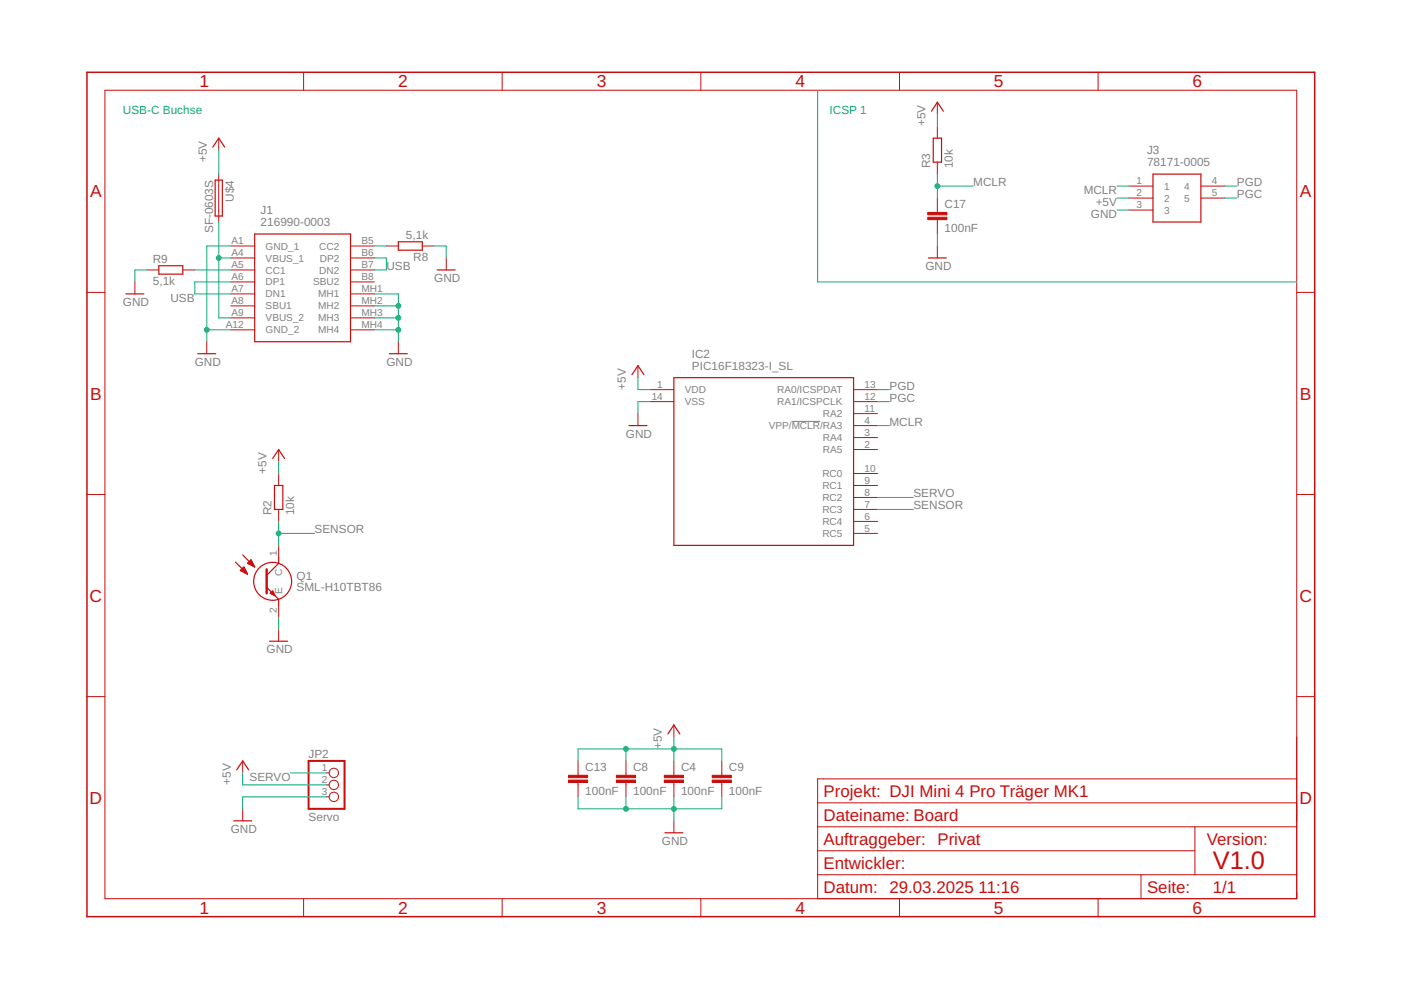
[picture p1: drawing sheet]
<svg xmlns="http://www.w3.org/2000/svg" width="297mm" height="210mm" viewBox="0 0 297 210" stroke-linecap="round" stroke-linejoin="round" font-family="sans-serif">
<path d="M167.9 89.3h6" fill="none" stroke="#808080" stroke-width=".21"/>
<g fill="none" stroke="#c90d0c" stroke-width=".21">
<path d="M22.2 19.1h252.7v171.4h-252.7zM64.4 15.3v3.8M106.5 15.3v3.8M148.6 15.3v3.8M190.7 15.3v3.8M232.8 15.3v3.8M46.4 29.3v2.5M46.4 36.9v10.2M198.7 21.7v2.5M198.7 26.8v2.5M198.7 34.4v2.5M239.4 39.5h5.1"/>
<path d="M254.6 39.5h5.1M28.6 59.8v2.5M31.1 57.2h2.6M38.8 57.2h2.5M48.9 52.2h5.1M48.9 54.7h5.1M48.9 57.2h5.1M48.9 59.8h5.1M74.3 52.2h5.1M74.3 54.7h5.1M74.3 57.2h5.1M74.3 59.8h5.1"/>
<path d="M81.9 52.2h2.6M89.5 52.2h2.6M94.6 54.7v2.5M198.7 42v3M198.7 46.6v3M198.7 52.2v2.5M239.4 42h5.1M239.4 44.5h5.1M254.6 42h5.1M18.4 62h3.8M43.8 72.5v2.5M48.9 62.3h5.1"/>
<path d="M48.9 64.9h5.1M48.9 67.4h5.1M48.9 69.9h5.1M74.3 62.3h5.1M74.3 64.9h5.1M74.3 67.4h5.1M74.3 69.9h5.1M84.5 72.5v2.5M135.3 77.5v2.6M274.9 62h3.8M59.1 95.3v2.6M135.3 87.7v2.5"/>
<path d="M137.8 82.6h5.1M137.8 85.2h5.1M181 82.6h5.1M181 95.3h5.1M181 92.8h5.1M181 90.2h5.1M181 85.2h5.1M181 87.7h5.1M18.4 104.8h3.8M59.1 100.4v2.5M59.1 108v2.6M59.1 115.6v2.6"/>
<path d="M181 113.1h5.1M181 110.6h5.1M181 108h5.1M181 100.4h5.1M181 102.9h5.1M181 105.5h5.1M274.9 104.8h3.8M59.1 128.3v2.6M59.1 133.4v2.6M18.4 147.7h3.8M142.9 153.7v2.6M274.9 147.7h3.8"/>
<path d="M51.5 161.3v2.6M51.5 171.5v2.5M69.2 163.9h.6M69.2 166.4h.6M69.2 169h.6M122.6 161.3v3.1M122.6 165.9v3.1M132.7 161.3v3.1M132.7 165.9v3.1M142.9 161.3v3.1M142.9 165.9v3.1M142.9 174v2.6"/>
<path d="M153 161.3v3.1M153 165.9v3.1M173.4 170.2h101.5M173.4 175.3h101.5M253.3 175.3v10.2M274.9 165.1h-101.5v25.4M64.4 190.5v3.9M106.5 190.5v3.9M148.6 190.5v3.9M173.4 180.4h79.9M173.4 185.5h101.5M190.7 190.5v3.9"/>
<path d="M232.8 190.5v3.9M241.9 185.5v5"/>
<circle cx="70.8" cy="166.4" r=".99"/>
<circle cx="70.8" cy="163.9" r=".99"/>
<circle cx="70.8" cy="169" r=".99"/>
</g>
<path d="M18.4 15.3h260.3v179.1h-260.3z" fill="none" stroke="#c90d0c" stroke-width=".32"/>
<g fill="none" stroke="#c90d0c" stroke-width=".25">
<path d="M45.1 31.2l1.3-1.9 1.2 1.9M45.6 38.2h1.5v7.6h-1.5zM197.5 23.6l1.2-1.9 1.3 1.9M197.9 29.3h1.7v5.1h-1.7zM244.5 36.9h10.1v10.2h-10.1zM33.7 56.3h5.1v1.8h-5.1zM54 49.6h20.3v22.9h-20.3zM84.5 51.3h5v1.7h-5zM92.7 57.2h3.8M196.8 54.7h3.8M26.7 62.3h3.8M41.9 75h3.8"/>
<path d="M82.5 75h3.9M134 79.4l1.3-1.9 1.2 1.9M57.8 97.2l1.3-1.9 1.2 1.9M133.3 90.2h3.9M142.9 80.1h38.1v35.5h-38.1zM49.9 119.2l2.6 2.5M51.5 117.7l2.5 2.5M52.5 119.4l.7-.7 .8 1.5zM52.5 119.5h1.1M52.7 119.3h.8M52.9 119h.5M53 119.7h.7"/>
<path d="M53.1 118.8h.2M53.4 119.9h.4M58.2 102.9h1.8v5.1h-1.8zM59.1 118.2v1.2l-2.6 2.6M50.9 121l.8-.8 .8 1.5zM51.1 121h1M51.1 120.8h.9M51.3 120.6h.6M51.5 121.2h.7M51.5 120.4h.3M52 121.5h.3M52.4 121.7h.1"/>
<path d="M53.9 120.1h.1M56.5 124.5l2.6 2.6v1.2M57.2 136h3.8M57.3 125.8l.5-.5 .5 1zM57.4 125.7h.6M57.6 125.9h.5M57.6 125.5h.3M58 126.1h.2M141.6 155.6l1.3-1.9 1.2 1.9M49.6 174h3.8M50.2 163.2l1.3-1.9 1.2 1.9M141 176.6h3.8"/>
<circle cx="57.8" cy="123.3" r="4"/>
</g>
<g fill="#c90d0c" stroke="#c90d0c" stroke-width=".21">
<path d="M140.8 165.4h4.1v.5h-4.1z"/>
<path d="M140.8 164.4h4.1v.5h-4.1z"/>
<path d="M130.7 165.4h4v.5h-4z"/>
<path d="M130.7 164.4h4v.5h-4z"/>
<path d="M151 165.4h4.1v.5h-4.1z"/>
<path d="M151 164.4h4.1v.5h-4.1z"/>
<path d="M120.5 165.4h4.1v.5h-4.1z"/>
<path d="M120.5 164.4h4.1v.5h-4.1z"/>
<path d="M196.7 46.1h4.1v.5h-4.1z"/>
<path d="M196.7 45h4.1v.6h-4.1z"/>
</g>
<path d="M56.5 120.7v5.1" fill="none" stroke="#c90d0c" stroke-width=".51"/>
<path d="M65.4 161.3h7.6v10.2h-7.6z" fill="none" stroke="#c90d0c" stroke-width=".42"/>
<g fill="none" stroke="#0dab76" stroke-width=".21">
<path d="M173.4 19.1v40.7h101.5M46.4 31.8v5.1M198.7 24.2v2.6M198.7 36.9v5.1M198.7 39.5h7.7M236.8 39.5h2.6M259.7 39.5h2.5M31.1 57.2h-2.5v2.6M41.3 57.2h7.6M46.4 47.1v20.3h2.5M46.4 54.7h2.5M48.9 52.2h-5.1v20.3"/>
<path d="M48.9 59.8h-7.6v2.5h7.6M79.4 52.2h2.5M79.4 54.7h2.5v2.5h-2.5M92.1 52.2h2.5v2.5M198.7 49.6v2.6M236.8 44.5h2.6M236.8 42h2.6M259.7 42h2.5M43.8 69.9h5.1M79.4 69.9h5.1M79.4 62.3h5.1v10.2M79.4 67.4h5.1"/>
<path d="M79.4 64.9h5.1M59.1 97.9v2.5M135.3 80.1v2.5h2.5M137.8 85.2h-2.5v2.5M186.1 85.2h2.5M186.1 82.6h2.5M186.1 90.2h2.5M59.1 110.6v5M59.1 113.1h7.6M186.1 105.5h7.6M186.1 108h7.6M59.1 130.9v2.5"/>
<path d="M132.7 158.8v2.5M142.9 156.3v5M51.5 163.9v2.5h17.7M61.6 163.9h7.6M69.2 169h-17.7v2.5M122.6 161.3v-2.5h30.4v2.5M122.6 169v2.5h30.4v-2.5M132.7 169v2.5M142.9 169v5"/>
</g>
<g fill="#0dab76" stroke="#0dab76" stroke-width=".21">
<circle cx="43.8" cy="69.9" r=".51"/>
<circle cx="84.5" cy="69.9" r=".51"/>
<circle cx="84.5" cy="67.4" r=".51"/>
<circle cx="84.5" cy="64.9" r=".51"/>
<circle cx="142.9" cy="171.5" r=".51"/>
<circle cx="132.7" cy="171.5" r=".51"/>
<circle cx="142.9" cy="158.8" r=".51"/>
<circle cx="132.7" cy="158.8" r=".51"/>
<circle cx="46.4" cy="54.7" r=".51"/>
<circle cx="198.7" cy="39.5" r=".51"/>
<circle cx="59.1" cy="113.1" r=".51"/>
</g>
<text font-size="5.4" fill="#c90d0c" x="257.2" y="184.2">V1.0</text>
<g font-size="3.7" fill="#c90d0c">
<text x="42.3" y="18.5">1</text>
<text x="84.4" y="18.5">2</text>
<text x="126.5" y="18.5">3</text>
<text x="168.6" y="18.5">4</text>
<text x="210.7" y="18.5">5</text>
<text x="252.9" y="18.5">6</text>
<text x="19.1" y="41.9">A</text>
<text x="275.6" y="41.9">A</text>
<text x="19.1" y="84.7">B</text>
<text x="275.6" y="84.7">B</text>
<text x="19" y="127.6">C</text>
<text x="275.5" y="127.6">C</text>
<text x="19" y="170.4">D</text>
<text x="275.5" y="170.4">D</text>
<text x="42.3" y="193.7">1</text>
<text x="84.4" y="193.7">2</text>
<text x="126.5" y="193.7">3</text>
<text x="168.6" y="193.7">4</text>
<text x="210.7" y="193.7">5</text>
<text x="252.9" y="193.7">6</text>
</g>
<g font-size="3.6" fill="#c90d0c">
<text x="174.6" y="169">Projekt: DJI Mini 4 Pro Träger MK1</text>
<text x="174.6" y="174">Dateiname: Board</text>
<text x="174.6" y="179.1">Auftraggeber: Privat</text>
<text x="255.9" y="179.1">Version:</text>
<text x="174.6" y="184.2">Entwickler:</text>
<text x="174.6" y="189.3">Datum: 29.03.2025</text>
<text x="207.5" y="189.3">11:16</text>
<text x="243.2" y="189.3">Seite:</text>
<text x="257.2" y="189.3">1/1</text>
</g>
<g font-size="2.5" fill="#0dab76">
<text x="26.1" y="24.2">USB-C Buchse</text>
<text x="175.9" y="24.2">ICSP 1</text>
</g>
<g font-size="2.5" fill="#808080">
<text x="196.2" y="26.8" transform="rotate(-90 196.2 26.8)">+5V</text>
<text x="43.8" y="34.4" transform="rotate(-90 43.8 34.4)">+5V</text>
<text x="197.2" y="35.6" transform="rotate(-90 197.2 35.6)">R3</text>
<text x="202" y="35.6" transform="rotate(-90 202 35.6)">10k</text>
<text x="243.2" y="35.3">78171-0005</text>
<text x="243.2" y="32.7">J3</text>
<text x="206.4" y="39.5">MCLR</text>
<text x="229.8" y="41.2">MCLR</text>
<text x="262.2" y="39.5">PGD</text>
<text x="262.2" y="42">PGC</text>
<text x="49.5" y="42.8" transform="rotate(-90 49.5 42.8)">U$4</text>
<text x="55.3" y="48">216990-0003</text>
<text x="55.3" y="45.4">J1</text>
<text x="200.3" y="44.1">C17</text>
<text x="231.3" y="46.3">GND</text>
<text x="232.3" y="43.8">+5V</text>
<text x="45.2" y="49.5" transform="rotate(-90 45.2 49.5)">SF-0603S</text>
<text x="86.1" y="50.6">5,1k</text>
<text x="200.3" y="49.2">100nF</text>
<text x="32.4" y="55.7">R9</text>
<text x="81.9" y="57.2">USB</text>
<text x="87.6" y="55.4">R8</text>
<text x="92.1" y="59.8">GND</text>
<text x="196.2" y="57.2">GND</text>
<text x="26.1" y="64.8">GND</text>
<text x="32.4" y="60.5">5,1k</text>
<text x="36.1" y="64.1">USB</text>
<text x="41.3" y="77.5">GND</text>
<text x="81.9" y="77.5">GND</text>
<text x="146.7" y="75.9">IC2</text>
<text x="132.7" y="82.6" transform="rotate(-90 132.7 82.6)">+5V</text>
<text x="146.7" y="78.4">PIC16F18323-I_SL</text>
<text x="188.6" y="82.6">PGD</text>
<text x="188.6" y="85.2">PGC</text>
<text x="132.7" y="92.8">GND</text>
<text x="188.6" y="90.2">MCLR</text>
<text x="56.5" y="100.4" transform="rotate(-90 56.5 100.4)">+5V</text>
<text x="193.7" y="105.5">SERVO</text>
<text x="57.6" y="109.3" transform="rotate(-90 57.6 109.3)">R2</text>
<text x="62.4" y="109.3" transform="rotate(-90 62.4 109.3)">10k</text>
<text x="66.7" y="113.1">SENSOR</text>
<text x="193.7" y="108">SENSOR</text>
<text x="62.9" y="125.4">SML-H10TBT86</text>
<text x="62.9" y="122.9">Q1</text>
<text x="56.5" y="138.5">GND</text>
<text x="65.4" y="160.7">JP2</text>
<text x="140.3" y="158.8" transform="rotate(-90 140.3 158.8)">+5V</text>
<text x="48.9" y="166.4" transform="rotate(-90 48.9 166.4)">+5V</text>
<text x="52.9" y="165.7">SERVO</text>
<text x="124.1" y="163.5">C13</text>
<text x="134.2" y="163.5">C8</text>
<text x="144.4" y="163.5">C4</text>
<text x="154.6" y="163.5">C9</text>
<text x="124.1" y="168.6">100nF</text>
<text x="134.2" y="168.6">100nF</text>
<text x="144.4" y="168.6">100nF</text>
<text x="154.6" y="168.6">100nF</text>
<text x="48.9" y="176.6">GND</text>
<text x="65.4" y="174">Servo</text>
<text x="140.3" y="179.1">GND</text>
</g>
<g font-size="2.1" fill="#808080">
<text x="240.9" y="39.1">1</text>
<text x="240.9" y="41.6">2</text>
<text x="246.8" y="40.2">1</text>
<text x="251.1" y="40.2">4</text>
<text x="257" y="39.1">4</text>
<text x="257" y="41.6">5</text>
<text x="240.9" y="44.2">3</text>
<text x="246.8" y="42.8">2</text>
<text x="246.8" y="45.3">3</text>
<text x="251.1" y="42.8">5</text>
<text x="49.1" y="51.8">A1</text>
<text x="56.3" y="52.9">GND_1</text>
<text x="67.7" y="52.9">CC2</text>
<text x="76.6" y="51.8">B5</text>
<text x="49.1" y="54.3">A4</text>
<text x="49.1" y="56.9">A5</text>
<text x="49.1" y="59.4">A6</text>
<text x="56.3" y="55.4">VBUS_1</text>
<text x="56.3" y="58">CC1</text>
<text x="67.7" y="58">DN2</text>
<text x="67.8" y="55.5">DP2</text>
<text x="76.6" y="54.3">B6</text>
<text x="76.6" y="56.9">B7</text>
<text x="76.6" y="59.4">B8</text>
<text x="49.1" y="62">A7</text>
<text x="49.1" y="64.5">A8</text>
<text x="56.3" y="60.5">DP1</text>
<text x="56.3" y="63.1">DN1</text>
<text x="56.3" y="65.6">SBU1</text>
<text x="66.4" y="60.5">SBU2</text>
<text x="67.5" y="63.1">MH1</text>
<text x="67.5" y="65.6">MH2</text>
<text x="76.6" y="62">MH1</text>
<text x="76.6" y="64.5">MH2</text>
<text x="47.9" y="69.6">A12</text>
<text x="49.1" y="67">A9</text>
<text x="56.3" y="68.1">VBUS_2</text>
<text x="56.3" y="70.7">GND_2</text>
<text x="67.5" y="68.1">MH3</text>
<text x="67.5" y="70.7">MH4</text>
<text x="76.6" y="67">MH3</text>
<text x="76.6" y="69.6">MH4</text>
<text x="139.4" y="82.3">1</text>
<text x="145.2" y="83.4">VDD</text>
<text x="164.8" y="83.4">RA0/ICSPDAT</text>
<text x="183.3" y="82.3">13</text>
<text x="138.2" y="84.8">14</text>
<text x="145.2" y="85.9">VSS</text>
<text x="164.8" y="85.9">RA1/ICSPCLK</text>
<text x="174.5" y="88.5">RA2</text>
<text x="183.3" y="89.9">4</text>
<text x="183.3" y="84.8">12</text>
<text x="183.3" y="87.3">11</text>
<text x="163" y="91">VPP/MCLR/RA3</text>
<text x="174.5" y="93.5">RA4</text>
<text x="183.3" y="95">2</text>
<text x="183.3" y="92.4">3</text>
<text x="174.4" y="101.2">RC0</text>
<text x="174.5" y="96.1">RA5</text>
<text x="183.3" y="100">10</text>
<text x="174.4" y="103.7">RC1</text>
<text x="174.4" y="106.2">RC2</text>
<text x="183.3" y="107.7">7</text>
<text x="183.3" y="102.6">9</text>
<text x="183.3" y="105.1">8</text>
<text x="174.4" y="113.9">RC5</text>
<text x="174.4" y="111.3">RC4</text>
<text x="174.4" y="108.8">RC3</text>
<text x="183.3" y="112.7">5</text>
<text x="183.3" y="110.2">6</text>
<text x="58.7" y="117.8" transform="rotate(-90 58.7 117.8)">1</text>
<text x="59.8" y="126" transform="rotate(-90 59.8 126)">E</text>
<text x="59.8" y="122.1" transform="rotate(-90 59.8 122.1)">C</text>
<text x="58.7" y="129.9" transform="rotate(-90 58.7 129.9)">2</text>
<text x="68.2" y="163.5">1</text>
<text x="68.2" y="166.1">2</text>
<text x="68.2" y="168.6">3</text>
</g>
</svg>
